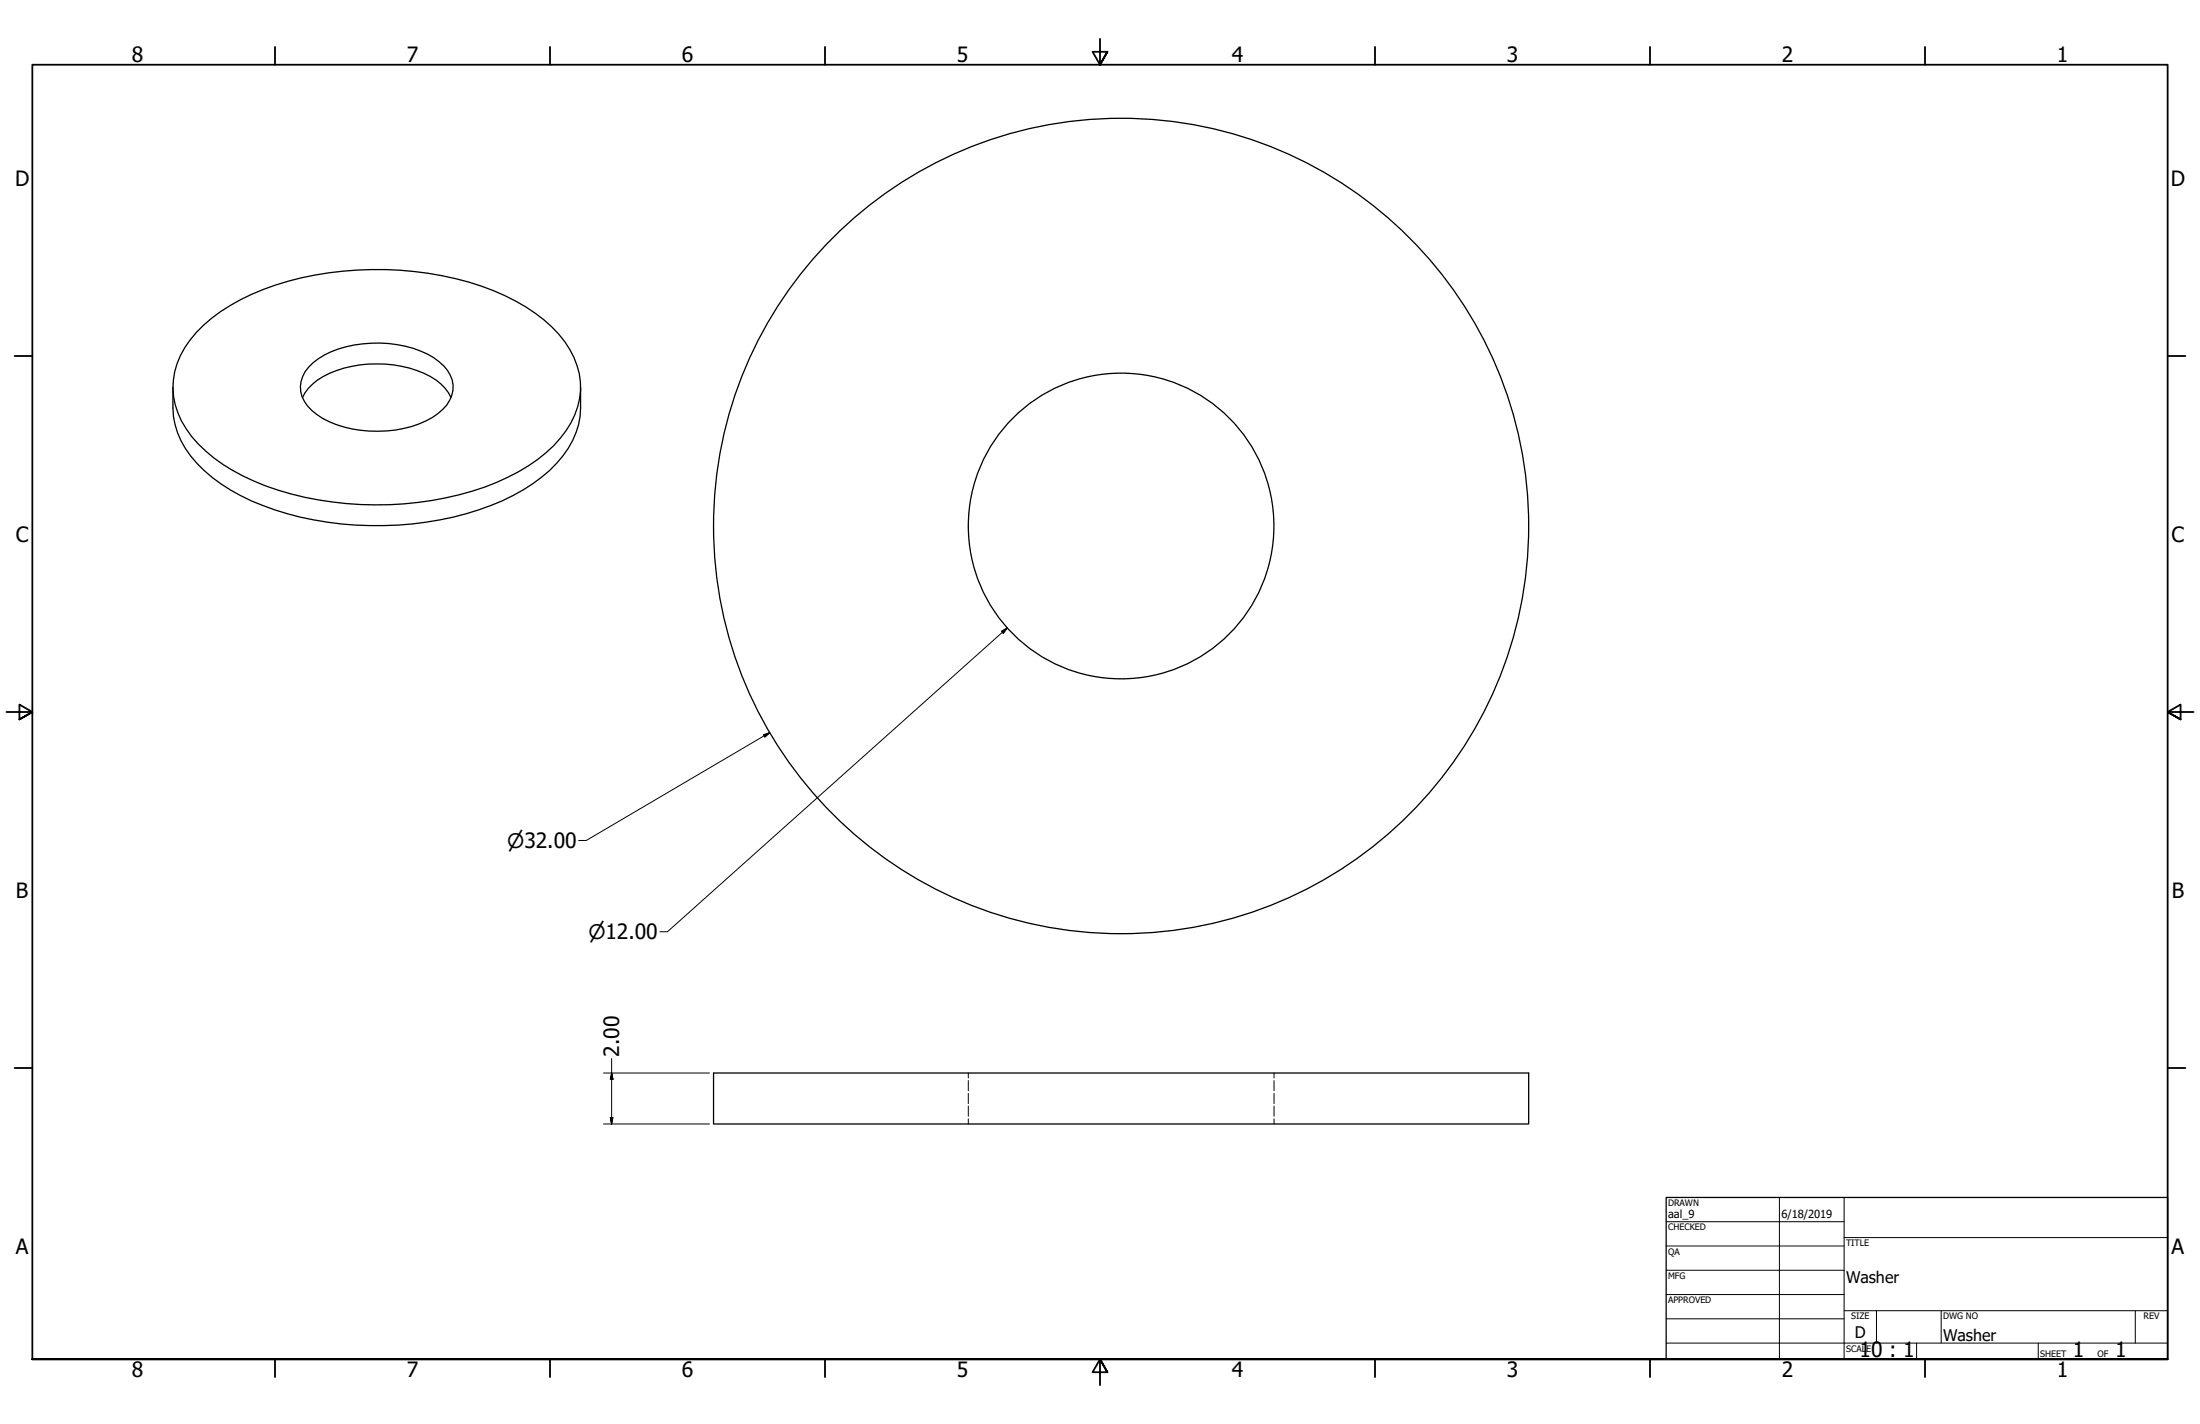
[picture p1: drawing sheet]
<svg xmlns="http://www.w3.org/2000/svg" width="864mm" height="559mm" viewBox="0 0 864 559" stroke-linecap="round" stroke-linejoin="round" font-family="sans-serif">
<!-- layer: Visible (ANSI) -->
<g fill="none" stroke="#000" stroke-width=".51">
<path d="M79.9 127.6a83.5 83.5 0 0 1 38.3-18.6 131.4 131.4 0 0 1 75.5 5 64.5 64.5 0 0 1 28 20 28.6 28.6 0 0 1 .5 35 61 61 0 0 1-27.4 20.4 129.6 129.6 0 0 1-95-.6 59.3 59.3 0 0 1-26.7-20.5 28.5 28.5 0 0 1 1.6-35zM67.9 152a39.9 39.9 0 0 0 1.8 17.7 46.5 46.5 0 0 0 20.7 22.5 112.8 112.8 0 0 0 54.7 14 120.8 120.8 0 0 0 56.3-11.8 51.3 51.3 0 0 0 23.4-21.6 27.6 27.6 0 0 0 3.1-12.7v-8.1M118.7 156a21.2 21.2 0 0 1 13.4-10.6 47.4 47.4 0 0 1 36.9 2.4 18.4 18.4 0 0 1 8 8.2M121.2 144.1a33 33 0 0 1 21.2-9.2 45.1 45.1 0 0 1 27.9 5.5 14 14 0 0 1 7.5 12.8 15 15 0 0 1-8.1 10.6 47.1 47.1 0 0 1-43 .4 16 16 0 0 1-8.7-10.5 11.5 11.5 0 0 1 3.2-9.6zM280.1 421.1h320v20h-320z"/>
<circle cx="440.1" cy="206.4" r="60"/>
<circle cx="440.1" cy="206.4" r="160"/>
</g>
<!-- layer: Hidden (ANSI) -->
<path d="M380.1 421.1v1.9M380.1 424.1v4M380.1 429.1v4M380.1 434v4M380.1 439v2.1M500.1 421.1v1.9M500.1 424.1v4M500.1 429.1v4M500.1 434v4M500.1 439v2.1" fill="none" stroke="#000" stroke-width=".39"/>
<!-- layer: Border (ANSI) -->
<g fill="none" stroke="#000" stroke-width=".7">
<path d="M107.9 18.4v7M215.9 18.4v7M323.8 18.4v7M431.8 15.2v10.2l-2.9-5.1h5.8l-2.9 5.1 2.9-5.1M539.8 18.4v7M647.7 18.4v7M755.6 18.4v7M5.7 139.7h7M850.9 139.7h7M2.5 279.4h10.2l-5.1-2.9v5.8l5.1-2.9-5.1 2.9M861.1 279.4h-10.2l5.1-2.9v5.8l-5.1-2.9 5.1 2.9M5.7 419.1h7"/>
<path d="M850.9 419.1h7M12.7 533.4v-508h838.2v508h-838.2h838.2M107.9 533.4v7M215.9 533.4v7M323.8 533.4v7M434.7 538.5l-2.9-5.1 2.9 5.1h-5.8l2.9-5.1v10.2M539.8 533.4v7M647.7 533.4v7M755.6 533.4v7"/>
</g>
<!-- layer: Title (ANSI) -->
<g fill="none" stroke="#000" stroke-width=".39">
<path d="M654 479.4h69.9M698.5 469.9v63.5M723.9 469.9v63.5M654 488.9h69.9M654 498.5h69.9M723.9 485.6h127M654 508h69.9M654 517.5h69.9M723.9 514.3h127M736.6 514.3v12.7M762 514.3v12.7M838.2 514.3v12.7"/>
<path d="M654 527h196.9M752.3 527v6.4M800.1 527v6.4"/>
</g>
<path d="M654 469.9h196.9v63.5h-196.9z" fill="none" stroke="#000" stroke-width=".51"/>
<!-- layer: Dimension (ANSI) -->
<path d="M393.2 247.7l2.2-1.3-1.6 2.1zM395.4 246.4l-133.4 119.2h-3M299.7 288.4l2.4-.9-1.9 1.7zM302.1 287.5l-72 42.3h-3M240.1 415.4v25.7M236.9 421.1h41.6M239.6 438.5h1l-.5 2.6zM240.1 421.1l.5 2.4h-1zM236.9 441.1h41.6" fill="none" stroke="#000" stroke-width=".39"/>
<path d="M395.4 246.4l-1.6 2.1zM393.2 247.7l2.2-1.3-1.6 2.1zM300.2 289.2l1.9-1.7zM299.7 288.4l2.4-.9-1.9 1.7zM239.6 438.5l.5 2.6zM239.6 438.5h1l-.5 2.6zM240.1 421.1l.5 2.4zM240.1 421.1l.5 2.4h-1z" fill="#000" stroke="#000" stroke-width=".39"/>
<g font-size="8.3">
<text x="51.8" y="24.4">8</text>
<text x="159.7" y="24.4">7</text>
<text x="267.7" y="24.4">6</text>
<text x="375.6" y="24.4">5</text>
<text x="483.6" y="24.4">4</text>
<text x="591.5" y="24.4">3</text>
<text x="699.5" y="24.4">2</text>
<text x="807.4" y="24.4">1</text>
<text x="5.9" y="72.8">D</text>
<text x="852.1" y="72.8">D</text>
<text x="6.2" y="212.5">C</text>
<text x="852.4" y="212.5">C</text>
<text x="6.2" y="352.2">B</text>
<text x="852.5" y="352.2">B</text>
<text x="243.1" y="414.7" transform="rotate(-90 243.1 414.7)">2.00</text>
<text x="6.2" y="491.9">A</text>
<text x="852.4" y="491.9">A</text>
<text x="730" y="532.5">10 : 1</text>
<text x="813.7" y="532.6">1</text>
<text x="830.3" y="532.6">1</text>
<text x="51.8" y="540.4">8</text>
<text x="159.7" y="540.4">7</text>
<text x="267.7" y="540.4">6</text>
<text x="375.6" y="540.4">5</text>
<text x="483.6" y="540.4">4</text>
<text x="591.5" y="540.4">3</text>
<text x="699.5" y="540.4">2</text>
<text x="807.4" y="540.4">1</text>
</g>
<g font-size="7.9">
<text x="199.1" y="332.7">⌀32.00</text>
<text x="230.9" y="368.5">⌀12.00</text>
</g>
<g font-size="6.3">
<text x="724.7" y="503.4">Washer</text>
<text x="728.1" y="524.9">D</text>
<text x="762.8" y="526.2">Washer</text>
</g>
<g font-size="4.4">
<text x="654.8" y="478">aal_9</text>
<text x="699.3" y="478">6/18/2019</text>
</g>
<g font-size="3.5">
<text x="654.8" y="473.2">DRAWN</text>
<text x="654.8" y="482.8">CHECKED</text>
<text x="724.7" y="488.9">TITLE</text>
<text x="654.8" y="492.3">QA</text>
<text x="654.8" y="501.8">MFG</text>
<text x="654.8" y="511.4">APPROVED</text>
<text x="726.7" y="517.7">SIZE</text>
<text x="762.8" y="517.7">DWG NO</text>
<text x="841.4" y="517.7">REV</text>
<text x="724.7" y="530.4">SCALE</text>
<text x="800.9" y="532.6">SHEET</text>
<text x="823.3" y="532.6">OF</text>
</g>
</svg>
